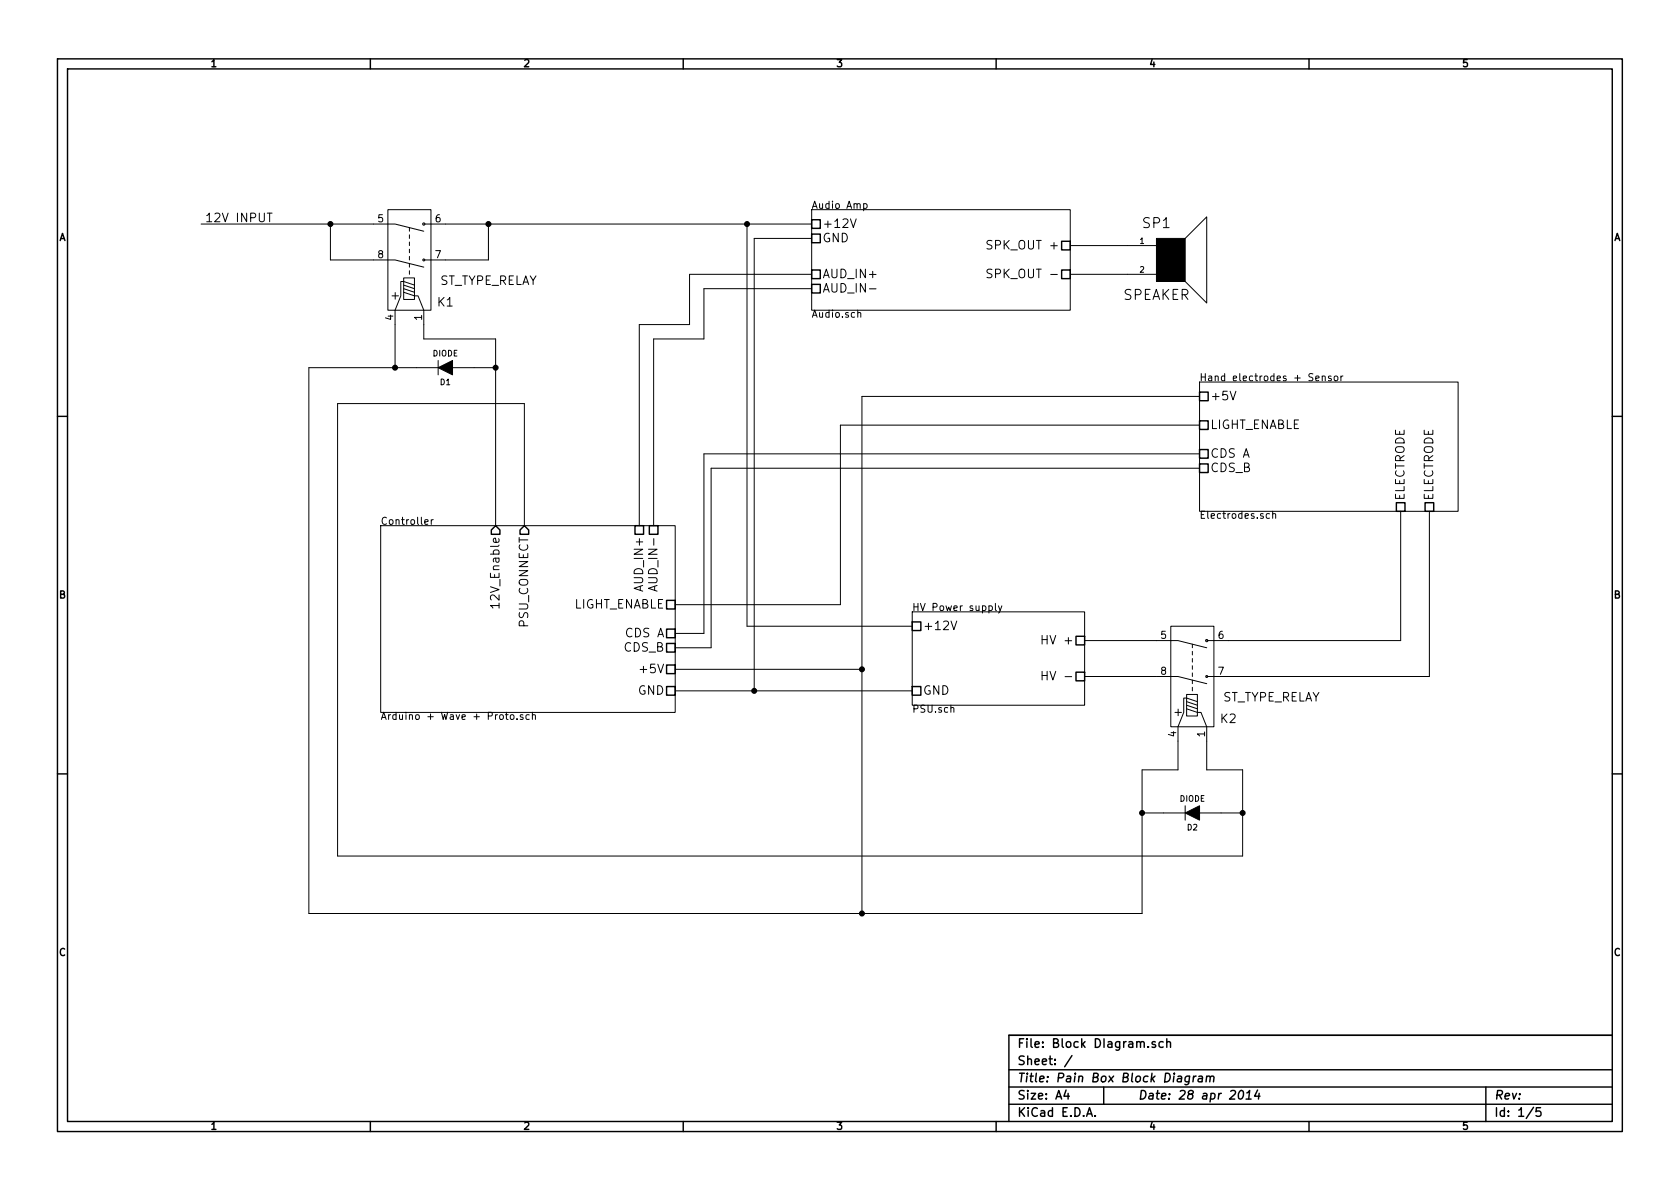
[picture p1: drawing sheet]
EESchema Schematic File Version 2
LIBS:power
LIBS:device
LIBS:transistors
LIBS:conn
LIBS:linear
LIBS:regul
LIBS:74xx
LIBS:cmos4000
LIBS:adc-dac
LIBS:memory
LIBS:xilinx
LIBS:special
LIBS:microcontrollers
LIBS:dsp
LIBS:microchip
LIBS:analog_switches
LIBS:motorola
LIBS:texas
LIBS:intel
LIBS:audio
LIBS:interface
LIBS:digital-audio
LIBS:philips
LIBS:display
LIBS:cypress
LIBS:siliconi
LIBS:opto
LIBS:atmel
LIBS:contrib
LIBS:valves
EELAYER 27 0
EELAYER END
$Descr A4 11693 8268
encoding utf-8
Sheet 1 5
Title "Pain Box Block Diagram"
Date "28 apr 2014"
Rev ""
Comp ""
Comment1 ""
Comment2 ""
Comment3 ""
Comment4 ""
$EndDescr
$Sheet
S 6350 4250 1200 650 
U 535DC898
F0 "HV Power supply" 50
F1 "PSU.sch" 50
$EndSheet
$Sheet
S 5650 1450 1800 700 
U 535DC8C6
F0 "Audio Amp" 50
F1 "Audio.sch" 50
$EndSheet
$Sheet
S 2650 3650 2050 1300
U 535DC8E7
F0 "Controller" 50
F1 "Arduino + Wave + Proto.sch" 50
$EndSheet
$Sheet
S 8350 2650 1800 900 
U 535DC90E
F0 "Hand electrodes + Sensor" 50
F1 "Electrodes.sch" 50
$EndSheet
$Comp
L ST_TYPE_RELAY K2
U 1 1
P 8300 4600
F 0 "K2" V 8700 4850 60  0000 C CNN
F 1 "ST_TYPE_RELAY" V 8550 5150 60  0000 C CNN
F 2 "~" H 8300 4600 60  0000 C CNN
F 3 "~" H 8300 4600 60  0000 C CNN
	1    8300 4600
	0    1    1    0   
$EndComp
Text HLabel 7550 4450 0    60   UnSpc ~ 0
HV +
Text HLabel 7550 4700 0    60   UnSpc ~ 0
HV -
Text HLabel 9750 3550 1    60   UnSpc ~ 0
ELECTRODE
Text HLabel 9950 3550 1    60   UnSpc ~ 0
ELECTRODE
Wire Wire Line
	7550 4450 8050 4450
Wire Wire Line
	7550 4700 8050 4700
Wire Wire Line
	8550 4450 9750 4450
Wire Wire Line
	9750 4450 9750 3550
Wire Wire Line
	8550 4700 9950 4700
Wire Wire Line
	9950 4700 9950 3550
$Comp
L SPEAKER SP1
U 1 1
P 8150 1800
F 0 "SP1" H 8050 2050 70  0000 C CNN
F 1 "SPEAKER" H 8050 1550 70  0000 C CNN
F 2 "~" H 8150 1800 60  0000 C CNN
F 3 "~" H 8150 1800 60  0000 C CNN
	1    8150 1800
	1    0    0    -1  
$EndComp
Text HLabel 7450 1700 0    60   UnSpc ~ 0
SPK_OUT +
Text HLabel 7450 1900 0    60   UnSpc ~ 0
SPK_OUT -
Wire Wire Line
	7850 1700 7450 1700
Wire Wire Line
	7450 1900 7850 1900
Text HLabel 5650 1900 2    60   UnSpc ~ 0
AUD_IN+
Text HLabel 5650 2000 2    60   UnSpc ~ 0
AUD_IN-
Text HLabel 8350 3150 2    60   UnSpc ~ 0
CDS A
Text HLabel 8350 3250 2    60   UnSpc ~ 0
CDS_B
Text HLabel 8350 2750 2    60   UnSpc ~ 0
+5V
Text HLabel 8350 2950 2    60   UnSpc ~ 0
LIGHT_ENABLE
Text HLabel 5650 1550 2    60   UnSpc ~ 0
+12V
Text HLabel 5650 1650 2    60   UnSpc ~ 0
GND
Text HLabel 6350 4350 2    60   UnSpc ~ 0
+12V
Text HLabel 6350 4800 2    60   UnSpc ~ 0
GND
$Comp
L ST_TYPE_RELAY K1
U 1 1
P 2850 1700
F 0 "K1" V 3250 1950 60  0000 C CNN
F 1 "ST_TYPE_RELAY" V 3100 2250 60  0000 C CNN
F 2 "~" H 2850 1700 60  0000 C CNN
F 3 "~" H 2850 1700 60  0000 C CNN
	1    2850 1700
	0    1    1    0   
$EndComp
Wire Wire Line
	3100 1550 5650 1550
Wire Wire Line
	5200 1550 5200 4350
Wire Wire Line
	5200 4350 6350 4350
Connection ~ 5200 1550
Wire Wire Line
	5650 1650 5250 1650
Wire Wire Line
	5250 1650 5250 4800
Wire Wire Line
	4700 4800 6350 4800
Wire Wire Line
	3400 1550 3400 1800
Wire Wire Line
	3400 1800 3100 1800
Connection ~ 3400 1550
Wire Wire Line
	1400 1550 2600 1550
Wire Wire Line
	2300 1550 2300 1800
Wire Wire Line
	2300 1800 2600 1800
Connection ~ 2300 1550
Text Label 1900 1550 2    60   ~ 0
12V INPUT
Wire Wire Line
	2750 2250 2750 2550
Wire Wire Line
	7950 5350 8200 5350
Wire Wire Line
	8200 5350 8200 5150
$Comp
L DIODE D1
U 1 1
P 3100 2550
F 0 "D1" H 3100 2650 40  0000 C CNN
F 1 "DIODE" H 3100 2450 40  0000 C CNN
F 2 "~" H 3100 2550 60  0000 C CNN
F 3 "~" H 3100 2550 60  0000 C CNN
	1    3100 2550
	-1   0    0    1   
$EndComp
$Comp
L DIODE D2
U 1 1
P 8300 5650
F 0 "D2" H 8300 5750 40  0000 C CNN
F 1 "DIODE" H 8300 5550 40  0000 C CNN
F 2 "~" H 8300 5650 60  0000 C CNN
F 3 "~" H 8300 5650 60  0000 C CNN
	1    8300 5650
	-1   0    0    1   
$EndComp
Wire Wire Line
	7950 6350 7950 5350
Wire Wire Line
	7950 5650 8100 5650
Wire Wire Line
	8400 5150 8400 5350
Wire Wire Line
	8400 5350 8650 5350
Wire Wire Line
	8650 5350 8650 5950
Wire Wire Line
	8650 5950 2350 5950
Wire Wire Line
	8500 5650 8650 5650
Connection ~ 8650 5650
Wire Wire Line
	2150 2550 2900 2550
Wire Wire Line
	2950 2250 2950 2350
Wire Wire Line
	2950 2350 3450 2350
Wire Wire Line
	3450 2350 3450 3650
Wire Wire Line
	3450 2550 3300 2550
Connection ~ 3450 2550
Text HLabel 4700 4650 0    60   UnSpc ~ 0
+5V
Text HLabel 4700 4800 0    60   UnSpc ~ 0
GND
Connection ~ 5250 4800
Wire Wire Line
	5650 1900 4800 1900
Wire Wire Line
	4800 1900 4800 2250
Wire Wire Line
	4800 2250 4450 2250
Wire Wire Line
	4450 2250 4450 3650
Wire Wire Line
	5650 2000 4900 2000
Wire Wire Line
	4900 2000 4900 2350
Wire Wire Line
	4900 2350 4550 2350
Wire Wire Line
	4550 2350 4550 3650
Wire Wire Line
	8350 2750 6000 2750
Wire Wire Line
	6000 2750 6000 6350
Wire Wire Line
	6000 4650 4700 4650
Text HLabel 4450 3650 3    60   UnSpc ~ 0
AUD_IN+
Text HLabel 4550 3650 3    60   UnSpc ~ 0
AUD_IN-
Text HLabel 4700 4400 0    60   UnSpc ~ 0
CDS A
Text HLabel 4700 4500 0    60   UnSpc ~ 0
CDS_B
Text HLabel 4700 4200 0    60   UnSpc ~ 0
LIGHT_ENABLE
Wire Wire Line
	8350 2950 5850 2950
Wire Wire Line
	5850 2950 5850 4200
Wire Wire Line
	5850 4200 4700 4200
Wire Wire Line
	8350 3150 4900 3150
Wire Wire Line
	4900 3150 4900 4400
Wire Wire Line
	4900 4400 4700 4400
Wire Wire Line
	4700 4500 4950 4500
Wire Wire Line
	4950 4500 4950 3250
Wire Wire Line
	4950 3250 8350 3250
Wire Wire Line
	2150 2550 2150 6350
Wire Wire Line
	2150 6350 7950 6350
Connection ~ 7950 5650
Connection ~ 2750 2550
Connection ~ 6000 6350
Connection ~ 6000 4650
Text HLabel 3450 3650 3    60   Input ~ 0
12V_Enable
Text HLabel 3650 3650 3    60   Input ~ 0
PSU_CONNECT
Wire Wire Line
	2350 5950 2350 2800
Wire Wire Line
	2350 2800 3650 2800
Wire Wire Line
	3650 2800 3650 3650
$EndSCHEMATC
